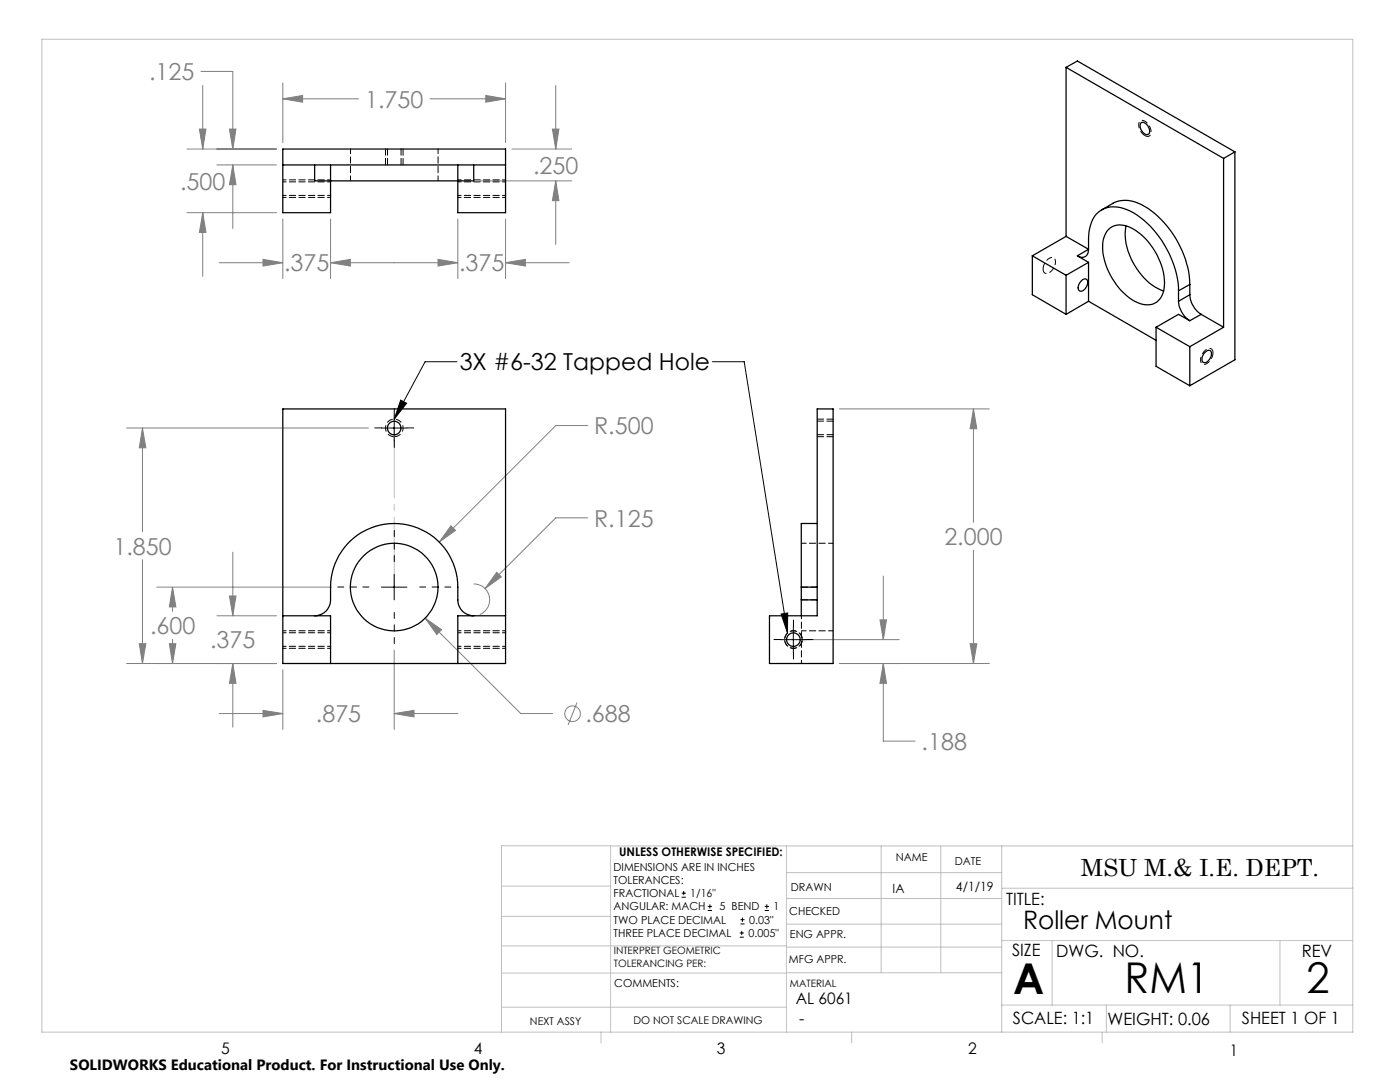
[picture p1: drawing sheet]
<svg xmlns="http://www.w3.org/2000/svg" width="279mm" height="216mm" viewBox="0 0 279 216" stroke-linecap="round" stroke-linejoin="round" font-family="sans-serif">
<g fill="none" stroke="#808080" stroke-width=".2">
<path d="M40.1 14.3h6.4v15.4M40.5 17v12.7M56.4 16.5v12M56.4 19.7h15.1M56.4 19.7l4-.7v1.4zM85.8 19.7h15.1M96.9 19l4 .7-4 .7zM100.9 16.5v12M110.9 17v12.7M37.3 29.7h17.9M39.8 25.8h1.3l-.6 3.9zM43.3 32.9h11.9"/>
<path d="M45.8 25.8h1.3l-.6 3.9zM46.5 32.9v12.7M46.5 32.9l.6 4h-1.3zM95.8 36.1h18.3M102.2 29.7h11.9M110.2 25.8h1.3l-.6 3.9zM110.9 36.1v12.7M110.9 36.1l.6 3.9h-1.3zM37.3 42.4h17.9M40.5 42.4v12.7M40.5 42.4l.6 4h-1.3zM43.7 52.4h12.7"/>
<path d="M52.5 51.8l3.9 .6-3.9 .7zM56.4 43.7v11.9M66 43.7v11.9M66 52.4h25.4M66 52.4l3.9-.6v1.3zM87.4 51.8l4 .6-4 .7zM91.4 43.7v11.9M100.9 52.4l3.9-.6v1.3zM100.9 43.7v11.9M100.9 52.4h12.7M25.3 85.4h48.2M28.4 85.4v20.7"/>
<path d="M28.4 85.4l.7 4h-1.3zM117.3 84.9h-6.4l-23.2 23.3M167.5 81.6h29.9M194.3 81.6v22.6M194.3 81.6l.6 3.9h-1.3zM28.4 111.7v20.7M31.3 117.2h34.8M34.4 117.2v4.8M34.4 117.2l.7 3.9h-1.3zM45.8 118.9h1.3l-.6 4zM46.5 110.2v12.7M90 104.9l.9 .9-3.2 2.4z"/>
<path d="M94.5 116.5a3.2 3.2 0 0 1 3.1 2.6 3.2 3.2 0 0 1-1.9 3.5M99.1 114.2l.9 .9-3.2 2.3zM117.3 103.3h-6.4l-14.1 14.1M176.3 114.9v12.7M194.3 109.8v22.6M25.3 132.4h29.9M27.8 128.4h1.3l-.7 4zM33.8 128.4h1.3l-.7 4zM34.4 127.6v4.8M43.3 122.9h11.9M46.5 132.4v12.7M46.5 132.4l.6 3.9h-1.3z"/>
<path d="M56.4 133.7v11.9M78.7 129.7v15.9M84.8 123.3l19.1 19.1h6.4M84.8 123.3l3.3 2.4-.9 .9zM159.6 127.6h19.9M167.5 132.4h29.9M175.6 123.7h1.3l-.6 3.9zM176.3 132.4v15.5h6.3M176.3 132.4l.6 3.9h-1.3zM193.6 128.4h1.3l-.6 4zM43.7 142.4h12.7M52.5 141.7l3.9 .7-3.9 .7z"/>
<path d="M78.7 142.4h12.7M78.7 142.4l3.9-.7v1.4zM115.1 140.2l-1.7 4.4"/>
<circle cx="114.3" cy="142.4" r="1.56"/>
</g>
<g fill="none" stroke="#000" stroke-width=".2">
<path d="M80 79.8l1.1 .7-2.4 3.1zM91.2 72.2h-6.4l-6.1 11.4M142.2 72.2h6.3l8.7 54.1M76.1 85.4h5.1M78.7 82.9v5M76.1 117.2h5.1M78.7 114.6v5.1M155.8 127.6h5.1M155.9 122.5l1.3-.2v4zM158.3 125.1v5.1M136 179h.9M136 178.2h.9"/>
<path d="M136.5 177.8v.8M141.3 181.7h.8M141.3 180.9h.8M141.7 180.4v.9M147.6 187h.8M147.6 186.2h.8M147.8 184.4h.8M147.8 183.5h.8M148 185.7v.9M148.2 183.1v.8M152.6 181.7h.9M152.6 180.9h.9"/>
<path d="M153 180.4v.9"/>
</g>
<path d="M78.7 87.1a1.75 1.75 0 0 1-1.6-2.5 1.75 1.75 0 0 1 3-.2 1.75 1.75 0 0 1-1.2 2.7h-.2M156.6 127.6a1.75 1.75 0 0 0 2.6 1.6 1.75 1.75 0 0 0 .1-3 1.75 1.75 0 0 0-2.7 1.2v.2M160.1 127.6a1.75 1.75 0 0 1-2.6 1.6 1.75 1.75 0 0 1-.1-3 1.75 1.75 0 0 1 2.7 1.2v.2" fill="none" stroke="#000" stroke-width=".2" stroke-dasharray="1.3 .6" stroke-dashoffset="-.1" stroke-linecap="butt"/>
<path d="M228.5 27.1a2.2 2.2 0 0 1-1-3 1.7 1.7 0 0 1 2.1 1.5l.1 .3a.83 .83 0 0 1-.1 1.1 .83 .83 0 0 1-1.1 .1M208.2 53.7a.83 .83 0 0 0 .6 .9 .83 .83 0 0 0 .9-.4 2.02 2.02 0 0 0 .6-2.7 1.85 1.85 0 0 0-2.1 1.7v.5M242.1 70.4a2.2 2.2 0 0 1-2.1 2.3 1.7 1.7 0 0 1 .3-2.5l.2-.3a.83 .83 0 0 1 1-.4 .83 .83 0 0 1 .6 .9" fill="none" stroke="#000" stroke-width=".2" stroke-dasharray="1.3 .6" stroke-linecap="butt"/>
<path d="M78.7 85.4v31.7" fill="none" stroke="#c0c0c0" stroke-width=".2" stroke-dasharray="15.2 1.3 1.3 1.3" stroke-dashoffset="1.3"/>
<g fill="none" stroke="#c0c0c0" stroke-width=".2">
<path d="M8.4 7.8h261.6v198.2h-261.6zM100.1 176.8h21.7M121.8 168.8v37.2M157 168.8v37.2M157 179.3h42.9M157 174.1h42.9M175.9 168.8v25.3M187.7 168.8v25.3M199.9 177.2h70.1M199.9 168.8v37.2M270 168.8h-169.9v37.2M100.1 194.2h56.9"/>
<path d="M100.1 188.7h56.9M100.1 182.8h21.7M157 194.1h42.9M157 184.4h42.9M157 189h42.9M199.9 187.7h70.1M210 187.7v12.9M255.4 187.7v12.9M100.1 201h56.9M119.9 206v2.1M170 206v2.1M199.9 200.6h70.1"/>
<path d="M220 206v2.1M220.8 200.6v5.4M245.5 200.6v5.4"/>
</g>
<path d="M56.5 35.9h9.5M56.5 39.4h9.5M100.9 39.4h-9.5M100.9 35.9h-9.5M56.5 125.9h9.5M56.5 129.4h9.5M100.9 129.4h-9.5M100.9 125.9h-9.5" fill="none" stroke="#000" stroke-width=".2" stroke-dasharray="1.3 .6" stroke-dashoffset=".6"/>
<path d="M76.9 32.9v-3.2M80.4 32.9v-3.2M163.1 83.6h3.2M163.1 87.1h3.2" fill="none" stroke="#000" stroke-width=".2" stroke-dasharray="1.3 .6"/>
<path d="M73.6 117.1h-6.2M78.7 112.1v-6.2M83.8 117.1h6.2M78.7 122.2v6.2" fill="none" stroke="#000" stroke-width=".2" stroke-dasharray="15.2 1.3 1.3 1.3" stroke-dashoffset="14"/>
<path d="M76.1 85.4h-1.3M78.7 82.8v-1.3M78.7 87.9v1.4M81.2 85.4h1.4M155.8 127.6h-1.3M158.4 125.1v-1.4M158.4 130.2v1.3M160.9 127.6h1.3" fill="none" stroke="#000" stroke-width=".2" stroke-dasharray="15.2 1.3 1.3 1.3"/>
<path d="M34.4 117.2l.7 3.9h-1.3zM33.8 128.4h1.3l-.7 4zM45.8 118.9h1.3l-.6 4zM46.5 132.4l.6 3.9h-1.3zM84.8 123.3l2.4 3.3 .9-.9zM90 104.9l-2.3 3.3 3.2-2.4zM99.1 114.2l-2.3 3.2 3.2-2.3zM28.4 85.4l.7 4h-1.3zM27.8 128.4h1.3l-.7 4zM52.5 141.7l3.9 .7-3.9 .7zM78.7 142.4l3.9-.7v1.4zM96.9 19l4 .7-4 .7zM56.4 19.7l4-.7v1.4zM66 52.4l3.9-.6v1.3zM52.5 51.8l3.9 .6-3.9 .7zM100.9 52.4l3.9-.6v1.3zM87.4 51.8l4 .6-4 .7zM40.5 42.4l.6 4h-1.3zM39.8 25.8h1.3l-.6 3.9zM110.9 36.1l.6 3.9h-1.3zM110.2 25.8h1.3l-.6 3.9zM46.5 32.9l.6 4h-1.3zM45.8 25.8h1.3l-.6 3.9zM193.6 128.4h1.3l-.6 4zM194.3 81.6l.6 3.9h-1.3zM175.6 123.7h1.3l-.6 3.9zM176.3 132.4l.6 3.9h-1.3z" fill="#808080"/>
<path d="M80 79.8l1.1 .7-2.4 3.1zM155.9 122.5l1.3-.2v4z" fill="#000"/>
<g fill="none" stroke="#000" stroke-width=".25">
<path d="M212.8 13.4v33.8M212.8 13.4l31.4 18.2M212.8 13.4l2.2-1.2 31.5 18.1M56.4 32.9h44.5M62.8 32.9v3.2h31.7v-3.2M66 32.9v9.5h-9.6v-12.7h44.5v12.7h-9.5v-9.5M227.7 24.6a1.23 1.23 0 0 1 1.6 1 .7 .7 0 0 1 .1 1 .7 .7 0 0 1-1 .1 1.81 1.81 0 0 1-.7-2.1zM244.2 31.6v33.7M246.5 30.3v41.5l-9 5.2M246.5 30.3l-2.3 1.3M206 51l6.8 3.9M206 51v7.8l6.8 3.9"/>
<path d="M212.8 54.9v7.8M212.8 47.2l4.4 2.5M212.8 47.2l-6.8 3.8M215 51l2.2 1.4M215.8 56.1a.72 .72 0 0 1 1-.4 .72 .72 0 0 1 .2 1 1.41 1.41 0 0 1-1.6 1.3 1.44 1.44 0 0 1 .4-1.9zM217.2 49.7a1.36 1.36 0 0 1-.6 1.5 1.36 1.36 0 0 1-1.6-.2M217.2 49.7a10.3 10.3 0 0 1 1.2-6.5 5.1 5.1 0 0 1 6.5-1.4 18.6 18.6 0 0 1 9.4 11.2l.7 2.6 .2 2.4M217.2 52.4v7.7M217.2 52.4l-4.4 2.5M217.2 49.7l-2.2 1.3M219.9 41.9l2.2-1.3a6.1 6.1 0 0 1 6.4 .6 19.6 19.6 0 0 1 9 15.6M221.2 45.8a3.8 3.8 0 0 1 4.8-.2 13 13 0 0 1 6.3 12 3.5 3.5 0 0 1-5.3 2.8 13.1 13.1 0 0 1-6.9-12.3l.6-1.5z"/>
<path d="M224.7 45.1a12.5 12.5 0 0 0 4.1 10.9l1.6 1.2 1.8 .9M235.2 58v2.1M237.5 58.8a5.1 5.1 0 0 0 2.2 3.9M237.5 56.8v2M237.5 56.8l-2.3 1.2M237.5 58.8l-2.3 1.3M217.2 60.1l13.5 7.8M217.2 60.1l-4.4 2.6M230.7 65.3l6.8 3.9M230.7 65.3v7.8l6.8 3.9M235.2 60.1a4.9 4.9 0 0 0 2.3 3.9M237.5 69.2v7.8"/>
<path d="M237.5 64l-2.3-1.3-4.5 2.6M239.7 62.7l4.5 2.6M239.7 62.7l-2.2 1.3M240.3 70.4l.3-.2a.67 .67 0 0 1 .9-.3 .67 .67 0 0 1 .3 .9 1.62 1.62 0 0 1-1.6 1.5 1.38 1.38 0 0 1 .1-1.9zM244.2 65.3l-6.7 3.9M56.4 81.6h44.5v50.8h-44.5zM163.1 81.6h3.2v50.8h-12.7v-9.5h9.5zM159.9 119.7v3.2M159.9 119.7h3.2M159.9 117.2h3.2M159.9 117.2v2.5M163.1 104.5h-3.2v12.7"/>
<path d="M56.4 122.9h9.6v9.5M62.8 122.9a3.1 3.1 0 0 0 3.2-3.2 14.7 14.7 0 0 1 1.7-8.9 12.7 12.7 0 0 1 14.3-5.9 12.7 12.7 0 0 1 9.4 12.3v2.5a3.1 3.1 0 0 0 3.1 3.2M100.9 122.9h-9.5v9.5"/>
<circle cx="78.7" cy="85.4" r="1.34"/>
<circle cx="78.7" cy="117.2" r="8.7"/>
<circle cx="158.3" cy="127.6" r="1.35"/>
</g>
<path d="M56.5 39h9.5M66 36.3h-9.5M91.4 39h9.5M100.9 36.3h-9.5M56.5 129h9.5M66 126.3h-9.5M91.4 129h9.5M100.9 126.3h-9.5M159.9 132.4v-9.5" fill="none" stroke="#000" stroke-width=".2" stroke-dasharray="1.3 .6" stroke-dashoffset=".6"/>
<path d="M77.3 29.7v3.2M80 32.9v-3.2M163.1 86.7h3.2M166.3 84h-3.2M159.9 117.1h3.2M159.9 119.7h3.2" fill="none" stroke="#000" stroke-width=".2" stroke-dasharray="1.3 .6"/>
<path d="M70 29.7v6.4M87.4 36.1v-6.4M166.3 108.4h-6.4M159.9 125.9h6.4" fill="none" stroke="#000" stroke-width=".2" stroke-dasharray="1.3 .6" stroke-dashoffset=".3"/>
<g font-size="8.5">
<text x="202.2" y="198.3">A</text>
<text x="224.4" y="198.1">RM1</text>
<text x="260.8" y="198.1">2</text>
</g>
<text font-size="5.1" x="204.2" y="185.4">Roller Mount</text>
<g font-size="4.7" fill="#808080">
<text x="29.8" y="16">.125</text>
<text x="72.9" y="21.5">1.750</text>
<text x="106.4" y="34.6">.250</text>
<text x="35.9" y="37.8">.500</text>
<text x="56.7" y="54.2">.375</text>
<text x="91.6" y="54.2">.375</text>
<text x="118.6" y="86.7">R.500</text>
<text x="118.6" y="105.1">R.125</text>
<text x="22.6" y="110.6">1.850</text>
<text x="188.5" y="108.7">2.000</text>
<text x="29.9" y="126.5">.600</text>
<text x="41.9" y="129.4">.375</text>
<text x="63" y="144.1">.875</text>
<text x="116.9" y="144.1">.688</text>
<text x="183.9" y="149.6">.188</text>
</g>
<g font-size="4.7">
<text x="91.7" y="73.9">3X #6-32 Tapped Hole</text>
<text x="215.7" y="174.7">MSU M.&amp; I.E. DEPT.</text>
</g>
<g font-size="3.4">
<text x="200.8" y="180.5">TITLE:</text>
<text x="202" y="190.8">SIZE</text>
<text x="210.8" y="190.9">DWG. NO.</text>
<text x="259.8" y="191">REV</text>
<text x="202.1" y="204.4">SCALE: 1:1</text>
<text x="221" y="204.5">WEIGHT: 0.06</text>
<text x="247.8" y="204.4">SHEET 1 OF 1</text>
</g>
<g font-size="3.2">
<text x="158.8" y="200.4">AL 6061</text>
<text x="159.5" y="204.4">-</text>
<text x="44.2" y="210.4">5</text>
<text x="94.6" y="210.3">4</text>
<text x="143.1" y="210.4">3</text>
<text x="193.2" y="210.3">2</text>
<text x="245.4" y="210.6">1</text>
</g>
<text font-size="3" x="14" y="213.5">SOLIDWORKS Educational Product. For Instructional Use Only.</text>
<g font-size="2.5">
<text x="178.1" y="178.2">IA</text>
<text x="190.8" y="177.8">4/1/19</text>
</g>
<text font-size="2.4" x="123.6" y="170.8">UNLESS OTHERWISE SPECIFIED:</text>
<g font-size="2.2">
<text x="122.5" y="173.7">DIMENSIONS ARE IN INCHES</text>
<text x="178.8" y="171.8">NAME</text>
<text x="190.6" y="172.5">DATE</text>
<text x="122.5" y="176.4">TOLERANCES:</text>
<text x="122.5" y="179">FRACTIONAL</text>
<text x="137.8" y="179">1/16&quot;</text>
<text x="157.8" y="177.8">DRAWN</text>
<text x="122.5" y="184.3">TWO PLACE DECIMAL</text>
<text x="122.5" y="181.7">ANGULAR: MACH</text>
<text x="143.6" y="181.7">5 BEND</text>
<text x="149.5" y="184.3">0.03&quot;</text>
<text x="154.4" y="181.7">1</text>
<text x="157.5" y="182.5">CHECKED</text>
<text x="122.5" y="187">THREE PLACE DECIMAL</text>
<text x="149.4" y="187">0.005&quot;</text>
<text x="157.6" y="187.2">ENG APPR.</text>
<text x="122.6" y="197">COMMENTS:</text>
<text x="157.4" y="192.2">MFG APPR.</text>
</g>
<g font-size="2.1">
<text x="105.8" y="204.5">NEXT ASSY</text>
<text x="126.4" y="204.3">DO NOT SCALE DRAWING</text>
</g>
<g font-size="2">
<text x="122.5" y="190.4">INTERPRET GEOMETRIC</text>
<text x="122.5" y="192.9">TOLERANCING PER:</text>
<text x="157.7" y="197">MATERIAL</text>
</g>
</svg>
